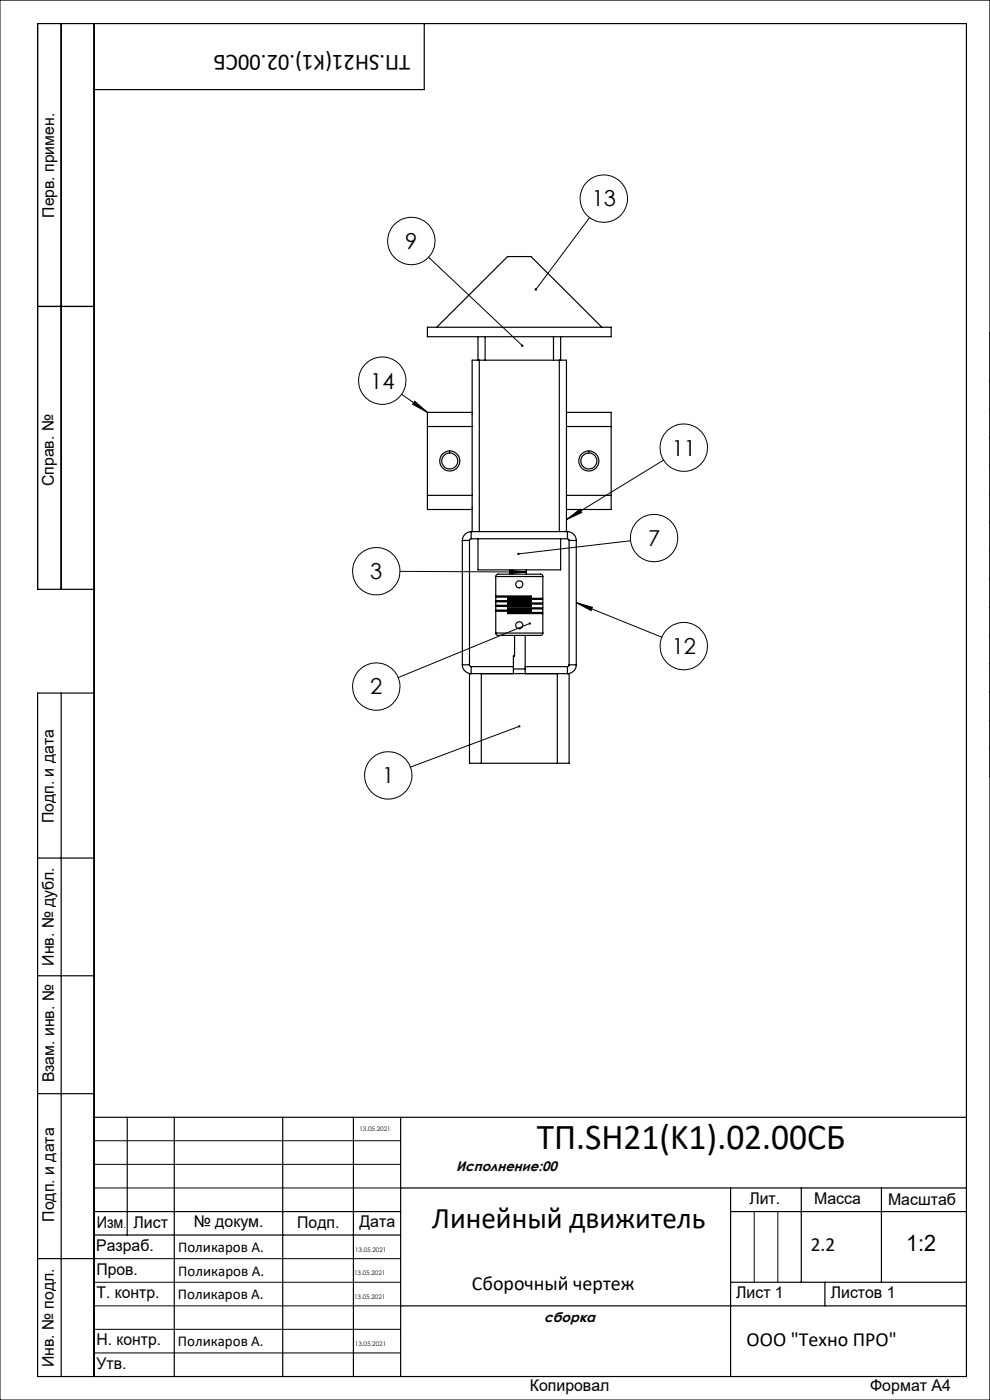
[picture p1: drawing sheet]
<svg xmlns="http://www.w3.org/2000/svg" width="210mm" height="297mm" viewBox="0 0 210 297" stroke-linecap="round" stroke-linejoin="round" font-family="sans-serif">
<g fill="none" stroke="#000" stroke-width=".21">
<path d="M0 0h210v297h-210zM90.9 54.6l19.9 18.7M125.1 46.2l-11.4 15.2M210 70.6h.1M85.2 83.6l5.5 3.9M88 85.1l2.7 2.4-3.2-1.7zM140.8 97.6l-20.6 12.6M210 86.8h.1M210 92.8h.1M210 98.8h.1M210 80.8h.1M120.2 110.2l2.8-2.1 .4 .6z"/>
<path d="M133.7 114.7l-23.7 2.8M210 104.8h.1M210 110.8h.1M210 116.8h.1M84.8 121.2l26.9 .2M108.1 121l3.6 .4-3.6 .3zM112.4 132.3l-27.9 11.5M122.2 127.8l3.5 1-.3 .7zM122.2 127.8l18.2 7.4M210 122.8h.1M210 128.8h.1M210 134.8h.1"/>
<path d="M110.1 154.1l-23 8.6M210 140.8h.1M210 146.8h.1M210 152.8h.1M210 158.8h.1M210 164.8h.1M20 242h65M20 247h65M20 252h65M160 257v15M165 257v15M20 267h65"/>
<path d="M20 272h65M20 277h65M20 282h65M20 287h65"/>
<circle cx="87.3" cy="51.1" r="5"/>
<circle cx="128.1" cy="42.1" r="5"/>
<circle cx="81.1" cy="80.8" r="5"/>
<circle cx="145" cy="95" r="5"/>
<circle cx="138.8" cy="114.2" r="5"/>
<circle cx="79.8" cy="121.2" r="5"/>
<circle cx="145" cy="137.1" r="5"/>
<circle cx="79.8" cy="145.7" r="5"/>
<circle cx="82.3" cy="164.5" r="5"/>
</g>
<g fill="none" stroke="#000" stroke-width=".25">
<path d="M13 5v120M20 5v287M90 5v14h-70M8 65h12M90.7 69.4h38.9v2h-38.9zM92.6 69.4l15.1-15h4.9l15.1 15M101.4 71.4v5M101.7 76.4h-1.5v14.1M101.7 76.4v36.4M101.7 76.4h16.9M102.9 71.4v5M117.4 71.4v5"/>
<path d="M118.6 76.4h1.6v14.1M118.6 76.4v36.4M118.9 71.4v5M90.7 90.5v14.6M90.7 90.5h9.5M100.2 87.5h-9.5v3M100.2 90.5v14.6M120.2 87.5h9.4v3M120.2 90.5h9.4M120.2 90.5v14.6M129.6 90.5v14.6M90.7 105.1v3h9.5"/>
<path d="M90.7 105.1h9.5M98.1 114.6h1.5M98.1 114.6v26.4M99.6 114.6v26.4M99.9 112.8a1.93 1.93 0 0 0-1.8 1.8M99.9 114.3l-.3 .3M99.9 112.8v1.5M99.9 112.8h20.5M99.9 114.3h20.5M100.2 105.1v7.7M101.4 114.3v6.6h17.5v-6.6M120.2 105.1v7.7"/>
<path d="M120.2 105.1h9.4M120.4 112.8a1.93 1.93 0 0 1 1.8 1.8M120.4 114.3l.3 .3M120.4 112.8v1.5M120.7 114.6h1.5M120.7 114.6v26.4M122.2 114.6v26.4M129.6 105.1v3h-9.4M20 125h-12v-120h197v287h-197v-145h12M105.2 134.3l.1 .4a22.7 22.7 0 0 0 5.5 .1h4l.3-.2v-.3M105.2 122.3l.1-.3a22.7 22.7 0 0 1 5.5-.2h4l.3 .2v.3M105.2 122.3v4.1h7.4v.3h-7.4v.7h7.4v.3h-7.4v.7h7.4v.3h-7.4v.7h7.4v.3h-7.4v4.6"/>
<path d="M105.2 134.3h9.9M105.2 122.3h9.9M108.7 120.9v.9M109.1 134.8v4.4h-.2v3.7M111.4 134.8v8.1M111.7 120.9v.9M115.1 122.3v4.6h-7.4v.3h7.4v.7h-7.4v.3h7.4v.7h-7.4v.3h7.4v.7h-7.4v.3h7.4v4.1M13 147v145M98.1 141a1.87 1.87 0 0 0 1.8 1.9v-1.5M98.1 141h1.5M99.6 141l.1 .3 .2 .1M99.6 142.9h21.1v19h-21.1z"/>
<path d="M99.9 141.4h9M102.1 142.9v19M108.9 141.9h2.5M111.4 141.4h9M118.2 142.9v19M120.7 141v.2l-.3 .2M120.7 141h1.5M122.2 141a1.87 1.87 0 0 1-1.8 1.9v-1.5M8 182h12M8 207h12M8 232h12M20 237h185"/>
<path d="M27 237v25M37 237v55M60 237v55M75 237v55M85 237v55M20 257h65M85 252h120M155 252v40M155 257h50M170 252v20M187 252v20M8 267h12"/>
<path d="M20 262h65M85 277h120M155 272h50M175 272v5"/>
<circle cx="95.4" cy="97.8" r="2.13"/>
<circle cx="95.4" cy="97.8" r="1.7"/>
<circle cx="124.9" cy="97.8" r="1.7"/>
<circle cx="124.9" cy="97.8" r="2.12"/>
<circle cx="110.2" cy="132.6" r=".75"/>
<circle cx="110.2" cy="124" r=".75"/>
</g>
<path d="M113.5 61.2l-.1 .3 .1 .1 .2-.2-.1 .2a.26 .26 0 0 0 .3-.2 .26 .26 0 0 0-.4-.2zM110.6 73.2v.4l.4-.1-.2-.2 .2 .2 .1-.1a.27 .27 0 0 0-.2-.3 .27 .27 0 0 0-.3 .1zM120.2 110.2l2.8-2.1 .4 .6zM109.8 117.3l-.1 .2h.3h-.3a.26 .26 0 0 0 .3 .3 .26 .26 0 0 0 .2-.4 .26 .26 0 0 0-.4-.1zM108.1 121l3.6 .4-3.6 .3zM122.2 127.8l3.5 1-.3 .7zM112.3 132a.25 .25 0 0 0-.2 .4 .25 .25 0 0 0 .4 .1 .25 .25 0 0 0 .1-.3l-.2 .1 .2-.2zM110 153.9l-.1 .3 .1 .1 .3-.1 .1-.2-.3 .1 .3-.1-.1-.1zM88 85.1l2.7 2.4-3.2-1.7z" fill="#000"/>
<text font-size="7.8" x="113.9" y="243.8">ТП.SH21(K1).02.00СБ</text>
<text font-size="6.3" x="91.7" y="260.6">Линейный движитель</text>
<text font-size="4.9" x="87" y="11.6" transform="rotate(-180 87 11.6)">ТП.SH21(K1).02.00СБ</text>
<text font-size="4.8" x="192.2" y="265.3">1:2</text>
<g font-size="4.7">
<text x="125.5" y="43.8">13</text>
<text x="86" y="52.8">9</text>
<text x="78.5" y="82.4">14</text>
<text x="142.5" y="96.6">11</text>
<text x="137.5" y="115.8">7</text>
<text x="78.5" y="122.8">3</text>
<text x="142.5" y="138.7">12</text>
<text x="78.5" y="147.3">2</text>
<text x="81.1" y="166.2">1</text>
</g>
<g font-size="4.2">
<text x="172" y="265.3">2.2</text>
<text x="100.1" y="273.8">Сборочный чертеж</text>
<text x="158.4" y="285.6">ООО &quot;Техно ПРО&quot;</text>
</g>
<g font-size="3.4">
<text x="11.5" y="46.2" transform="rotate(-90 11.5 46.2)">Перв. примен.</text>
<text x="11.4" y="103.2" transform="rotate(-90 11.4 103.2)">Справ. №</text>
<text x="11.4" y="174.7" transform="rotate(-90 11.4 174.7)">Подп. и дата</text>
<text x="11.5" y="204.9" transform="rotate(-90 11.5 204.9)">Инв. № дубл.</text>
<text x="11.5" y="229.6" transform="rotate(-90 11.5 229.6)">Взам. инв. №</text>
<text x="159" y="255.5">Лит.</text>
<text x="172.7" y="255.5">Масса</text>
<text x="188.4" y="255.6">Масштаб</text>
<text x="11.5" y="259.2" transform="rotate(-90 11.5 259.2)">Подп. и дата</text>
<text x="20.5" y="260.4">Изм</text>
<text x="28.3" y="260.4">Лист</text>
<text x="41.1" y="260.4">№ докум.</text>
<text x="63.1" y="260.4">Подп.</text>
<text x="76.2" y="260.4">Дата</text>
<text x="20.4" y="265.4">Разраб.</text>
<text x="20.5" y="275.4">Т. контр.</text>
<text x="20.5" y="270.4">Пров.</text>
<text x="156.2" y="275.4">Лист 1</text>
<text x="176.2" y="275.4">Листов 1</text>
<text x="20.5" y="285.4">Н. контр.</text>
<text x="11.4" y="290" transform="rotate(-90 11.4 290)">Инв. № подл.</text>
<text x="20.5" y="290.4">Утв.</text>
<text x="112.4" y="295">Копировал</text>
<text x="184.6" y="295">Формат А4</text>
</g>
<g font-size="3.2">
<text x="37.8" y="265.6">Поликаров А.</text>
<text x="37.7" y="275.6">Поликаров А.</text>
<text x="37.8" y="270.6">Поликаров А.</text>
<text x="37.7" y="285.6">Поликаров А.</text>
</g>
<g font-size="2.9">
<text x="96.7" y="248.5">Исполнение:00</text>
<text x="115.4" y="280.5">сборка</text>
</g>
<text font-size="2.1" x="26.2" y="260.4">.</text>
<g font-size="1.3">
<text x="76.2" y="239.9">13.05.2021</text>
<text x="75.3" y="265.6">13.05.2021</text>
<text x="75.1" y="270.6">13.05.2021</text>
<text x="75.1" y="275.6">13.05.2021</text>
<text x="75.3" y="285.6">13.05.2021</text>
</g>
</svg>
